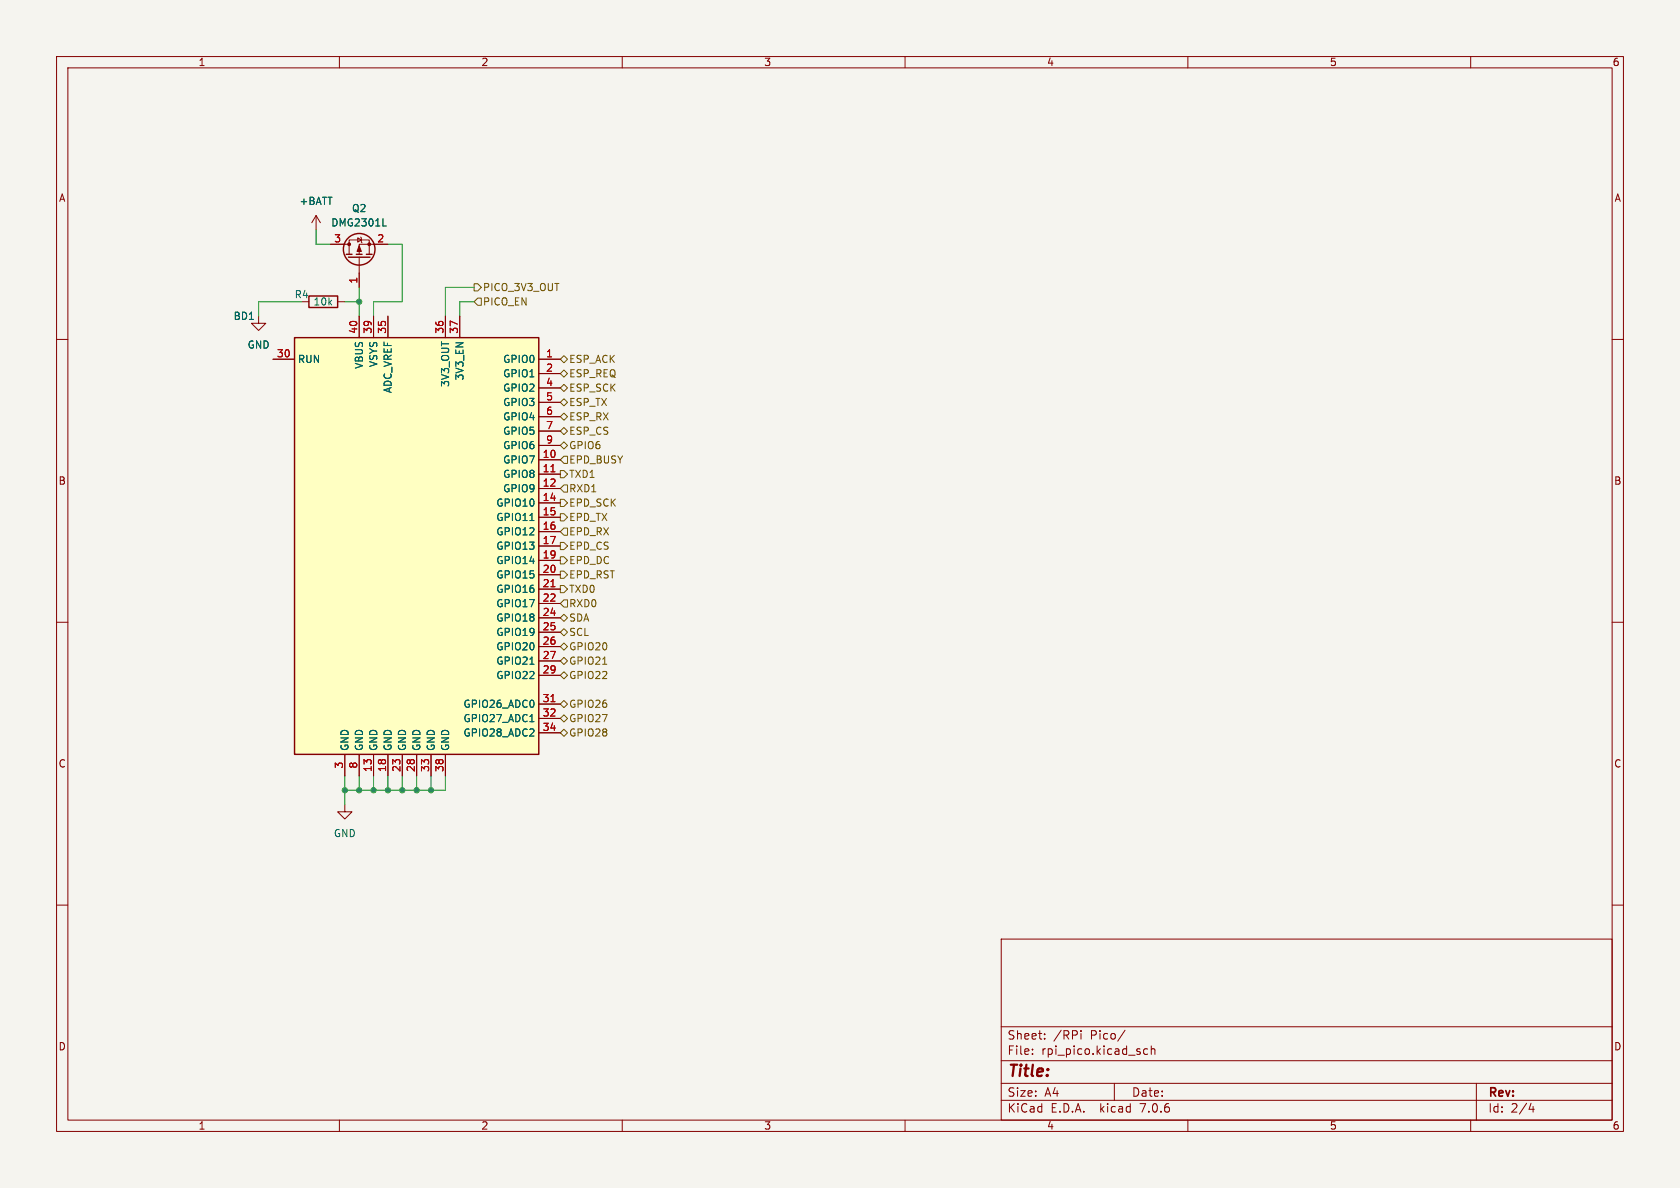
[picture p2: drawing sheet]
(kicad_sch (version 20230121) (generator eeschema)

 (paper "A4")

 (lib_symbols
  (symbol "Custom:RPi-Pico" (in_bom yes) (on_board yes)
   (property "Reference" "BD" (at 0 0 0) (effects (font (size 1.27 1.27))))
   (property "Value" "" (at 0 0 0) (effects (font (size 1.27 1.27))))
   (property "Footprint" "Library:RPi-Pico-THT" (at 0 0 0) (effects (font (size 1.27 1.27)) hide))
   (property "Datasheet" "" (at 0 0 0) (effects (font (size 1.27 1.27)) hide))
   (symbol "RPi-Pico_0_1"
    (rectangle (start -21.59 41.91) (end 21.59 -31.75) (stroke (width 0.254) (type default)) (fill (type background))))
   (symbol "RPi-Pico_1_1"
    (pin bidirectional line (at 25.4 38.1 180) (length 3.81) (name "GPIO0" (effects (font (size 1.27 1.27)))) (number "1" (effects (font (size 1.27 1.27)))))
    (pin bidirectional line (at 25.4 20.32 180) (length 3.81) (name "GPIO7" (effects (font (size 1.27 1.27)))) (number "10" (effects (font (size 1.27 1.27)))))
    (pin bidirectional line (at 25.4 17.78 180) (length 3.81) (name "GPIO8" (effects (font (size 1.27 1.27)))) (number "11" (effects (font (size 1.27 1.27)))))
    (pin bidirectional line (at 25.4 15.24 180) (length 3.81) (name "GPIO9" (effects (font (size 1.27 1.27)))) (number "12" (effects (font (size 1.27 1.27)))))
    (pin power_in line (at -7.62 -35.56 90) (length 3.81) (name "GND" (effects (font (size 1.27 1.27)))) (number "13" (effects (font (size 1.27 1.27)))))
    (pin bidirectional line (at 25.4 12.7 180) (length 3.81) (name "GPIO10" (effects (font (size 1.27 1.27)))) (number "14" (effects (font (size 1.27 1.27)))))
    (pin bidirectional line (at 25.4 10.16 180) (length 3.81) (name "GPIO11" (effects (font (size 1.27 1.27)))) (number "15" (effects (font (size 1.27 1.27)))))
    (pin bidirectional line (at 25.4 7.62 180) (length 3.81) (name "GPIO12" (effects (font (size 1.27 1.27)))) (number "16" (effects (font (size 1.27 1.27)))))
    (pin bidirectional line (at 25.4 5.08 180) (length 3.81) (name "GPIO13" (effects (font (size 1.27 1.27)))) (number "17" (effects (font (size 1.27 1.27)))))
    (pin power_in line (at -5.08 -35.56 90) (length 3.81) (name "GND" (effects (font (size 1.27 1.27)))) (number "18" (effects (font (size 1.27 1.27)))))
    (pin bidirectional line (at 25.4 2.54 180) (length 3.81) (name "GPIO14" (effects (font (size 1.27 1.27)))) (number "19" (effects (font (size 1.27 1.27)))))
    (pin bidirectional line (at 25.4 35.56 180) (length 3.81) (name "GPIO1" (effects (font (size 1.27 1.27)))) (number "2" (effects (font (size 1.27 1.27)))))
    (pin bidirectional line (at 25.4 0 180) (length 3.81) (name "GPIO15" (effects (font (size 1.27 1.27)))) (number "20" (effects (font (size 1.27 1.27)))))
    (pin bidirectional line (at 25.4 -2.54 180) (length 3.81) (name "GPIO16" (effects (font (size 1.27 1.27)))) (number "21" (effects (font (size 1.27 1.27)))))
    (pin bidirectional line (at 25.4 -5.08 180) (length 3.81) (name "GPIO17" (effects (font (size 1.27 1.27)))) (number "22" (effects (font (size 1.27 1.27)))))
    (pin power_in line (at -2.54 -35.56 90) (length 3.81) (name "GND" (effects (font (size 1.27 1.27)))) (number "23" (effects (font (size 1.27 1.27)))))
    (pin bidirectional line (at 25.4 -7.62 180) (length 3.81) (name "GPIO18" (effects (font (size 1.27 1.27)))) (number "24" (effects (font (size 1.27 1.27)))))
    (pin bidirectional line (at 25.4 -10.16 180) (length 3.81) (name "GPIO19" (effects (font (size 1.27 1.27)))) (number "25" (effects (font (size 1.27 1.27)))))
    (pin bidirectional line (at 25.4 -12.7 180) (length 3.81) (name "GPIO20" (effects (font (size 1.27 1.27)))) (number "26" (effects (font (size 1.27 1.27)))))
    (pin bidirectional line (at 25.4 -15.24 180) (length 3.81) (name "GPIO21" (effects (font (size 1.27 1.27)))) (number "27" (effects (font (size 1.27 1.27)))))
    (pin power_in line (at 0 -35.56 90) (length 3.81) (name "GND" (effects (font (size 1.27 1.27)))) (number "28" (effects (font (size 1.27 1.27)))))
    (pin bidirectional line (at 25.4 -17.78 180) (length 3.81) (name "GPIO22" (effects (font (size 1.27 1.27)))) (number "29" (effects (font (size 1.27 1.27)))))
    (pin power_in line (at -12.7 -35.56 90) (length 3.81) (name "GND" (effects (font (size 1.27 1.27)))) (number "3" (effects (font (size 1.27 1.27)))))
    (pin input line (at -25.4 38.1 0) (length 3.81) (name "RUN" (effects (font (size 1.27 1.27)))) (number "30" (effects (font (size 1.27 1.27)))))
    (pin bidirectional line (at 25.4 -22.86 180) (length 3.81) (name "GPIO26_ADC0" (effects (font (size 1.27 1.27)))) (number "31" (effects (font (size 1.27 1.27)))))
    (pin bidirectional line (at 25.4 -25.4 180) (length 3.81) (name "GPIO27_ADC1" (effects (font (size 1.27 1.27)))) (number "32" (effects (font (size 1.27 1.27)))))
    (pin power_in line (at 2.54 -35.56 90) (length 3.81) (name "GND" (effects (font (size 1.27 1.27)))) (number "33" (effects (font (size 1.27 1.27)))))
    (pin bidirectional line (at 25.4 -27.94 180) (length 3.81) (name "GPIO28_ADC2" (effects (font (size 1.27 1.27)))) (number "34" (effects (font (size 1.27 1.27)))))
    (pin power_in line (at -5.08 45.72 270) (length 3.81) (name "ADC_VREF" (effects (font (size 1.27 1.27)))) (number "35" (effects (font (size 1.27 1.27)))))
    (pin power_out line (at 5.08 45.72 270) (length 3.81) (name "3V3_OUT" (effects (font (size 1.27 1.27)))) (number "36" (effects (font (size 1.27 1.27)))))
    (pin power_in line (at 7.62 45.72 270) (length 3.81) (name "3V3_EN" (effects (font (size 1.27 1.27)))) (number "37" (effects (font (size 1.27 1.27)))))
    (pin power_in line (at 5.08 -35.56 90) (length 3.81) (name "GND" (effects (font (size 1.27 1.27)))) (number "38" (effects (font (size 1.27 1.27)))))
    (pin power_in line (at -7.62 45.72 270) (length 3.81) (name "VSYS" (effects (font (size 1.27 1.27)))) (number "39" (effects (font (size 1.27 1.27)))))
    (pin bidirectional line (at 25.4 33.02 180) (length 3.81) (name "GPIO2" (effects (font (size 1.27 1.27)))) (number "4" (effects (font (size 1.27 1.27)))))
    (pin power_in line (at -10.16 45.72 270) (length 3.81) (name "VBUS" (effects (font (size 1.27 1.27)))) (number "40" (effects (font (size 1.27 1.27)))))
    (pin bidirectional line (at 25.4 30.48 180) (length 3.81) (name "GPIO3" (effects (font (size 1.27 1.27)))) (number "5" (effects (font (size 1.27 1.27)))))
    (pin bidirectional line (at 25.4 27.94 180) (length 3.81) (name "GPIO4" (effects (font (size 1.27 1.27)))) (number "6" (effects (font (size 1.27 1.27)))))
    (pin bidirectional line (at 25.4 25.4 180) (length 3.81) (name "GPIO5" (effects (font (size 1.27 1.27)))) (number "7" (effects (font (size 1.27 1.27)))))
    (pin power_in line (at -10.16 -35.56 90) (length 3.81) (name "GND" (effects (font (size 1.27 1.27)))) (number "8" (effects (font (size 1.27 1.27)))))
    (pin bidirectional line (at 25.4 22.86 180) (length 3.81) (name "GPIO6" (effects (font (size 1.27 1.27)))) (number "9" (effects (font (size 1.27 1.27)))))))
  (symbol "Device:R" (pin_numbers hide) (pin_names (offset 0)) (in_bom yes) (on_board yes)
   (property "Reference" "R" (at 2.032 0 90) (effects (font (size 1.27 1.27))))
   (property "Value" "R" (at 0 0 90) (effects (font (size 1.27 1.27))))
   (property "Footprint" "" (at -1.778 0 90) (effects (font (size 1.27 1.27)) hide))
   (property "Datasheet" "~" (at 0 0 0) (effects (font (size 1.27 1.27)) hide))
   (symbol "R_0_1"
    (rectangle (start -1.016 -2.54) (end 1.016 2.54) (stroke (width 0.254) (type default)) (fill (type none))))
   (symbol "R_1_1"
    (pin passive line (at 0 3.81 270) (length 1.27) (name "~" (effects (font (size 1.27 1.27)))) (number "1" (effects (font (size 1.27 1.27)))))
    (pin passive line (at 0 -3.81 90) (length 1.27) (name "~" (effects (font (size 1.27 1.27)))) (number "2" (effects (font (size 1.27 1.27)))))))
  (symbol "Transistor_FET:DMG2301L" (pin_names hide) (in_bom yes) (on_board yes)
   (property "Reference" "Q" (at 5.08 1.905 0) (effects (font (size 1.27 1.27)) (justify left)))
   (property "Value" "DMG2301L" (at 5.08 0 0) (effects (font (size 1.27 1.27)) (justify left)))
   (property "Footprint" "Package_TO_SOT_SMD:SOT-23" (at 5.08 -1.905 0) (effects (font (size 1.27 1.27) italic) (justify left) hide))
   (property "Datasheet" "https://www.diodes.com/assets/Datasheets/DMG2301L.pdf" (at 0 0 0) (effects (font (size 1.27 1.27)) (justify left) hide))
   (symbol "DMG2301L_0_1"
    (polyline (pts (xy 0.254 0) (xy -2.54 0)) (stroke (width 0) (type default)) (fill (type none)))
    (polyline (pts (xy 0.254 1.905) (xy 0.254 -1.905)) (stroke (width 0.254) (type default)) (fill (type none)))
    (polyline (pts (xy 0.762 -1.27) (xy 0.762 -2.286)) (stroke (width 0.254) (type default)) (fill (type none)))
    (polyline (pts (xy 0.762 0.508) (xy 0.762 -0.508)) (stroke (width 0.254) (type default)) (fill (type none)))
    (polyline (pts (xy 0.762 2.286) (xy 0.762 1.27)) (stroke (width 0.254) (type default)) (fill (type none)))
    (polyline (pts (xy 2.54 2.54) (xy 2.54 1.778)) (stroke (width 0) (type default)) (fill (type none)))
    (polyline (pts (xy 2.54 -2.54) (xy 2.54 0) (xy 0.762 0)) (stroke (width 0) (type default)) (fill (type none)))
    (polyline (pts (xy 0.762 1.778) (xy 3.302 1.778) (xy 3.302 -1.778) (xy 0.762 -1.778)) (stroke (width 0) (type default)) (fill (type none)))
    (polyline (pts (xy 2.286 0) (xy 1.27 0.381) (xy 1.27 -0.381) (xy 2.286 0)) (stroke (width 0) (type default)) (fill (type outline)))
    (polyline (pts (xy 2.794 -0.508) (xy 2.921 -0.381) (xy 3.683 -0.381) (xy 3.81 -0.254)) (stroke (width 0) (type default)) (fill (type none)))
    (polyline (pts (xy 3.302 -0.381) (xy 2.921 0.254) (xy 3.683 0.254) (xy 3.302 -0.381)) (stroke (width 0) (type default)) (fill (type none)))
    (circle (center 1.651 0) (radius 2.794) (stroke (width 0.254) (type default)) (fill (type none)))
    (circle (center 2.54 -1.778) (radius 0.254) (stroke (width 0) (type default)) (fill (type outline)))
    (circle (center 2.54 1.778) (radius 0.254) (stroke (width 0) (type default)) (fill (type outline))))
   (symbol "DMG2301L_1_1"
    (pin input line (at -5.08 0 0) (length 2.54) (name "G" (effects (font (size 1.27 1.27)))) (number "1" (effects (font (size 1.27 1.27)))))
    (pin passive line (at 2.54 -5.08 90) (length 2.54) (name "S" (effects (font (size 1.27 1.27)))) (number "2" (effects (font (size 1.27 1.27)))))
    (pin passive line (at 2.54 5.08 270) (length 2.54) (name "D" (effects (font (size 1.27 1.27)))) (number "3" (effects (font (size 1.27 1.27)))))))
  (symbol "power:+BATT" (power) (pin_names (offset 0)) (in_bom yes) (on_board yes)
   (property "Reference" "#PWR" (at 0 -3.81 0) (effects (font (size 1.27 1.27)) hide))
   (property "Value" "+BATT" (at 0 3.556 0) (effects (font (size 1.27 1.27))))
   (property "Footprint" "" (at 0 0 0) (effects (font (size 1.27 1.27)) hide))
   (property "Datasheet" "" (at 0 0 0) (effects (font (size 1.27 1.27)) hide))
   (symbol "+BATT_0_1"
    (polyline (pts (xy -0.762 1.27) (xy 0 2.54)) (stroke (width 0) (type default)) (fill (type none)))
    (polyline (pts (xy 0 0) (xy 0 2.54)) (stroke (width 0) (type default)) (fill (type none)))
    (polyline (pts (xy 0 2.54) (xy 0.762 1.27)) (stroke (width 0) (type default)) (fill (type none))))
   (symbol "+BATT_1_1"
    (pin power_in line (at 0 0 90) (length 0) hide (name "+BATT" (effects (font (size 1.27 1.27)))) (number "1" (effects (font (size 1.27 1.27)))))))
  (symbol "power:GND" (power) (pin_names (offset 0)) (in_bom yes) (on_board yes)
   (property "Reference" "#PWR" (at 0 -6.35 0) (effects (font (size 1.27 1.27)) hide))
   (property "Value" "GND" (at 0 -3.81 0) (effects (font (size 1.27 1.27))))
   (property "Footprint" "" (at 0 0 0) (effects (font (size 1.27 1.27)) hide))
   (property "Datasheet" "" (at 0 0 0) (effects (font (size 1.27 1.27)) hide))
   (symbol "GND_0_1"
    (polyline (pts (xy 0 0) (xy 0 -1.27) (xy 1.27 -1.27) (xy 0 -2.54) (xy -1.27 -1.27) (xy 0 -1.27)) (stroke (width 0) (type default)) (fill (type none))))
   (symbol "GND_1_1"
    (pin power_in line (at 0 0 270) (length 0) hide (name "GND" (effects (font (size 1.27 1.27)))) (number "1" (effects (font (size 1.27 1.27))))))))

 (junction (at 63.5 53.34) (diameter 0) (color 0 0 0 0))
 (junction (at 76.2 139.7) (diameter 0) (color 0 0 0 0))
 (junction (at 63.5 139.7) (diameter 0) (color 0 0 0 0))
 (junction (at 60.96 139.7) (diameter 0) (color 0 0 0 0))
 (junction (at 68.58 139.7) (diameter 0) (color 0 0 0 0))
 (junction (at 66.04 139.7) (diameter 0) (color 0 0 0 0))
 (junction (at 71.12 139.7) (diameter 0) (color 0 0 0 0))
 (junction (at 73.66 139.7) (diameter 0) (color 0 0 0 0))

 (wire (pts (xy 63.5 137.16) (xy 63.5 139.7)) (stroke (width 0) (type default)))
 (wire (pts (xy 66.04 55.88) (xy 66.04 53.34)) (stroke (width 0) (type default)))
 (wire (pts (xy 66.04 53.34) (xy 71.12 53.34)) (stroke (width 0) (type default)))
 (wire (pts (xy 76.2 139.7) (xy 73.66 139.7)) (stroke (width 0) (type default)))
 (wire (pts (xy 71.12 137.16) (xy 71.12 139.7)) (stroke (width 0) (type default)))
 (wire (pts (xy 66.04 139.7) (xy 63.5 139.7)) (stroke (width 0) (type default)))
 (wire (pts (xy 73.66 137.16) (xy 73.66 139.7)) (stroke (width 0) (type default)))
 (wire (pts (xy 71.12 139.7) (xy 68.58 139.7)) (stroke (width 0) (type default)))
 (wire (pts (xy 78.74 50.8) (xy 83.82 50.8)) (stroke (width 0) (type default)))
 (wire (pts (xy 78.74 55.88) (xy 78.74 50.8)) (stroke (width 0) (type default)))
 (wire (pts (xy 81.28 53.34) (xy 81.28 55.88)) (stroke (width 0) (type default)))
 (wire (pts (xy 45.72 55.88) (xy 45.72 53.34)) (stroke (width 0) (type default)))
 (wire (pts (xy 73.66 139.7) (xy 71.12 139.7)) (stroke (width 0) (type default)))
 (wire (pts (xy 60.96 139.7) (xy 60.96 142.24)) (stroke (width 0) (type default)))
 (wire (pts (xy 68.58 43.18) (xy 71.12 43.18)) (stroke (width 0) (type default)))
 (wire (pts (xy 71.12 53.34) (xy 71.12 43.18)) (stroke (width 0) (type default)))
 (wire (pts (xy 78.74 139.7) (xy 76.2 139.7)) (stroke (width 0) (type default)))
 (wire (pts (xy 55.88 43.18) (xy 55.88 40.64)) (stroke (width 0) (type default)))
 (wire (pts (xy 81.28 53.34) (xy 83.82 53.34)) (stroke (width 0) (type default)))
 (wire (pts (xy 63.5 50.8) (xy 63.5 53.34)) (stroke (width 0) (type default)))
 (wire (pts (xy 66.04 137.16) (xy 66.04 139.7)) (stroke (width 0) (type default)))
 (wire (pts (xy 76.2 137.16) (xy 76.2 139.7)) (stroke (width 0) (type default)))
 (wire (pts (xy 68.58 139.7) (xy 66.04 139.7)) (stroke (width 0) (type default)))
 (wire (pts (xy 63.5 139.7) (xy 60.96 139.7)) (stroke (width 0) (type default)))
 (wire (pts (xy 78.74 137.16) (xy 78.74 139.7)) (stroke (width 0) (type default)))
 (wire (pts (xy 45.72 53.34) (xy 53.34 53.34)) (stroke (width 0) (type default)))
 (wire (pts (xy 68.58 137.16) (xy 68.58 139.7)) (stroke (width 0) (type default)))
 (wire (pts (xy 55.88 43.18) (xy 58.42 43.18)) (stroke (width 0) (type default)))
 (wire (pts (xy 60.96 137.16) (xy 60.96 139.7)) (stroke (width 0) (type default)))
 (wire (pts (xy 63.5 53.34) (xy 63.5 55.88)) (stroke (width 0) (type default)))
 (wire (pts (xy 60.96 53.34) (xy 63.5 53.34)) (stroke (width 0) (type default)))

 (hierarchical_label "ESP_CS" (shape bidirectional) (at 99.06 76.2 0) (fields_autoplaced) (effects (font (size 1.27 1.27)) (justify left)))
 (hierarchical_label "PICO_3V3_OUT" (shape output) (at 83.82 50.8 0) (fields_autoplaced) (effects (font (size 1.27 1.27)) (justify left)))
 (hierarchical_label "EPD_BUSY" (shape input) (at 99.06 81.28 0) (fields_autoplaced) (effects (font (size 1.27 1.27)) (justify left)))
 (hierarchical_label "GPIO20" (shape bidirectional) (at 99.06 114.3 0) (fields_autoplaced) (effects (font (size 1.27 1.27)) (justify left)))
 (hierarchical_label "EPD_SCK" (shape output) (at 99.06 88.9 0) (fields_autoplaced) (effects (font (size 1.27 1.27)) (justify left)))
 (hierarchical_label "GPIO22" (shape bidirectional) (at 99.06 119.38 0) (fields_autoplaced) (effects (font (size 1.27 1.27)) (justify left)))
 (hierarchical_label "EPD_RST" (shape output) (at 99.06 101.6 0) (fields_autoplaced) (effects (font (size 1.27 1.27)) (justify left)))
 (hierarchical_label "GPIO28" (shape bidirectional) (at 99.06 129.54 0) (fields_autoplaced) (effects (font (size 1.27 1.27)) (justify left)))
 (hierarchical_label "ESP_RX" (shape bidirectional) (at 99.06 73.66 0) (fields_autoplaced) (effects (font (size 1.27 1.27)) (justify left)))
 (hierarchical_label "GPIO26" (shape bidirectional) (at 99.06 124.46 0) (fields_autoplaced) (effects (font (size 1.27 1.27)) (justify left)))
 (hierarchical_label "RXD1" (shape input) (at 99.06 86.36 0) (fields_autoplaced) (effects (font (size 1.27 1.27)) (justify left)))
 (hierarchical_label "EPD_RX" (shape input) (at 99.06 93.98 0) (fields_autoplaced) (effects (font (size 1.27 1.27)) (justify left)))
 (hierarchical_label "GPIO21" (shape bidirectional) (at 99.06 116.84 0) (fields_autoplaced) (effects (font (size 1.27 1.27)) (justify left)))
 (hierarchical_label "ESP_SCK" (shape bidirectional) (at 99.06 68.58 0) (fields_autoplaced) (effects (font (size 1.27 1.27)) (justify left)))
 (hierarchical_label "SDA" (shape bidirectional) (at 99.06 109.22 0) (fields_autoplaced) (effects (font (size 1.27 1.27)) (justify left)))
 (hierarchical_label "EPD_CS" (shape output) (at 99.06 96.52 0) (fields_autoplaced) (effects (font (size 1.27 1.27)) (justify left)))
 (hierarchical_label "SCL" (shape bidirectional) (at 99.06 111.76 0) (fields_autoplaced) (effects (font (size 1.27 1.27)) (justify left)))
 (hierarchical_label "GPIO27" (shape bidirectional) (at 99.06 127 0) (fields_autoplaced) (effects (font (size 1.27 1.27)) (justify left)))
 (hierarchical_label "TXD0" (shape output) (at 99.06 104.14 0) (fields_autoplaced) (effects (font (size 1.27 1.27)) (justify left)))
 (hierarchical_label "RXD0" (shape input) (at 99.06 106.68 0) (fields_autoplaced) (effects (font (size 1.27 1.27)) (justify left)))
 (hierarchical_label "EPD_TX" (shape output) (at 99.06 91.44 0) (fields_autoplaced) (effects (font (size 1.27 1.27)) (justify left)))
 (hierarchical_label "GPIO6" (shape bidirectional) (at 99.06 78.74 0) (fields_autoplaced) (effects (font (size 1.27 1.27)) (justify left)))
 (hierarchical_label "PICO_EN" (shape input) (at 83.82 53.34 0) (fields_autoplaced) (effects (font (size 1.27 1.27)) (justify left)))
 (hierarchical_label "ESP_TX" (shape bidirectional) (at 99.06 71.12 0) (fields_autoplaced) (effects (font (size 1.27 1.27)) (justify left)))
 (hierarchical_label "TXD1" (shape output) (at 99.06 83.82 0) (fields_autoplaced) (effects (font (size 1.27 1.27)) (justify left)))
 (hierarchical_label "ESP_ACK" (shape bidirectional) (at 99.06 63.5 0) (fields_autoplaced) (effects (font (size 1.27 1.27)) (justify left)))
 (hierarchical_label "EPD_DC" (shape output) (at 99.06 99.06 0) (fields_autoplaced) (effects (font (size 1.27 1.27)) (justify left)))
 (hierarchical_label "ESP_REQ" (shape bidirectional) (at 99.06 66.04 0) (fields_autoplaced) (effects (font (size 1.27 1.27)) (justify left)))

 (symbol (lib_id "Device:R") (at 57.15 53.34 90) (unit 1) (in_bom yes) (on_board yes) (dnp no)
  (property "Reference" "R?" (at 53.34 52.07 90) (effects (font (size 1.27 1.27))))
  (property "Value" "10k" (at 57.15 53.34 90) (effects (font (size 1.27 1.27))))
  (property "Footprint" "Resistor_SMD:R_0402_1005Metric_Pad0.72x0.64mm_HandSolder" (at 57.15 55.118 90) (effects (font (size 1.27 1.27)) hide))
  (property "Datasheet" "~" (at 57.15 53.34 0) (effects (font (size 1.27 1.27)) hide)) (pin "1") (pin "2")
  (instances (project "epd_remote" (path "" (reference "R?") (unit 1)) (path "" (reference "R?") (unit 1)) (path "" (reference "R4") (unit 1)))))

 (symbol (lib_id "power:GND") (at 60.96 142.24 0) (unit 1) (in_bom yes) (on_board yes) (dnp no)
  (property "Reference" "#PWR?" (at 60.96 148.59 0) (effects (font (size 1.27 1.27)) hide))
  (property "Value" "GND" (at 60.96 147.32 0) (effects (font (size 1.27 1.27))))
  (property "Footprint" "" (at 60.96 142.24 0) (effects (font (size 1.27 1.27)) hide))
  (property "Datasheet" "" (at 60.96 142.24 0) (effects (font (size 1.27 1.27)) hide)) (pin "1")
  (instances (project "epd_remote" (path "" (reference "#PWR?") (unit 1)) (path "" (reference "#PWR011") (unit 1)))))

 (symbol (lib_id "power:GND") (at 45.72 55.88 0) (unit 1) (in_bom yes) (on_board yes) (dnp no)
  (property "Reference" "#PWR?" (at 45.72 62.23 0) (effects (font (size 1.27 1.27)) hide))
  (property "Value" "GND" (at 45.72 60.96 0) (effects (font (size 1.27 1.27))))
  (property "Footprint" "" (at 45.72 55.88 0) (effects (font (size 1.27 1.27)) hide))
  (property "Datasheet" "" (at 45.72 55.88 0) (effects (font (size 1.27 1.27)) hide)) (pin "1")
  (instances (project "epd_remote" (path "" (reference "#PWR?") (unit 1)) (path "" (reference "#PWR010") (unit 1)))))

 (symbol (lib_id "Transistor_FET:DMG2301L") (at 63.5 45.72 90) (unit 1) (in_bom yes) (on_board yes) (dnp no)
  (property "Reference" "Q?" (at 63.5 36.83 90) (effects (font (size 1.27 1.27))))
  (property "Value" "DMG2301L" (at 63.5 39.37 90) (effects (font (size 1.27 1.27))))
  (property "Footprint" "Package_TO_SOT_SMD:SOT-23" (at 65.405 40.64 0) (effects (font (size 1.27 1.27) italic) (justify left) hide))
  (property "Datasheet" "https://www.diodes.com/assets/Datasheets/DMG2301L.pdf" (at 63.5 45.72 0) (effects (font (size 1.27 1.27)) (justify left) hide)) (pin "1") (pin "2") (pin "3")
  (instances (project "epd_remote" (path "" (reference "Q?") (unit 1)) (path "" (reference "Q2") (unit 1)))))

 (symbol (lib_id "power:+BATT") (at 55.88 40.64 0) (unit 1) (in_bom yes) (on_board yes) (dnp no) (fields_autoplaced)
  (property "Reference" "#PWR?" (at 55.88 44.45 0) (effects (font (size 1.27 1.27)) hide))
  (property "Value" "+BATT" (at 55.88 35.56 0) (effects (font (size 1.27 1.27))))
  (property "Footprint" "" (at 55.88 40.64 0) (effects (font (size 1.27 1.27)) hide))
  (property "Datasheet" "" (at 55.88 40.64 0) (effects (font (size 1.27 1.27)) hide)) (pin "1")
  (instances (project "epd_remote" (path "" (reference "#PWR?") (unit 1)) (path "" (reference "#PWR09") (unit 1)))))

 (symbol (lib_id "Custom:RPi-Pico") (at 73.66 101.6 0) (unit 1) (in_bom yes) (on_board yes) (dnp no)
  (property "Reference" "BD?" (at 43.18 55.88 0) (effects (font (size 1.27 1.27))))
  (property "Value" "~" (at 73.66 101.6 0) (effects (font (size 1.27 1.27))))
  (property "Footprint" "Library:RPi-Pico-THT" (at 73.66 101.6 0) (effects (font (size 1.27 1.27)) hide))
  (property "Datasheet" "" (at 73.66 101.6 0) (effects (font (size 1.27 1.27)) hide)) (pin "1") (pin "10") (pin "11") (pin "12") (pin "13") (pin "14") (pin "15") (pin "16") (pin "17") (pin "18") (pin "19") (pin "2") (pin "20") (pin "21") (pin "22") (pin "23") (pin "24") (pin "25") (pin "26") (pin "27") (pin "28") (pin "29") (pin "3") (pin "30") (pin "31") (pin "32") (pin "33") (pin "34") (pin "35") (pin "36") (pin "37") (pin "38") (pin "39") (pin "4") (pin "40") (pin "5") (pin "6") (pin "7") (pin "8") (pin "9")
  (instances (project "epd_remote" (path "" (reference "BD?") (unit 1)) (path "" (reference "BD1") (unit 1))))))
